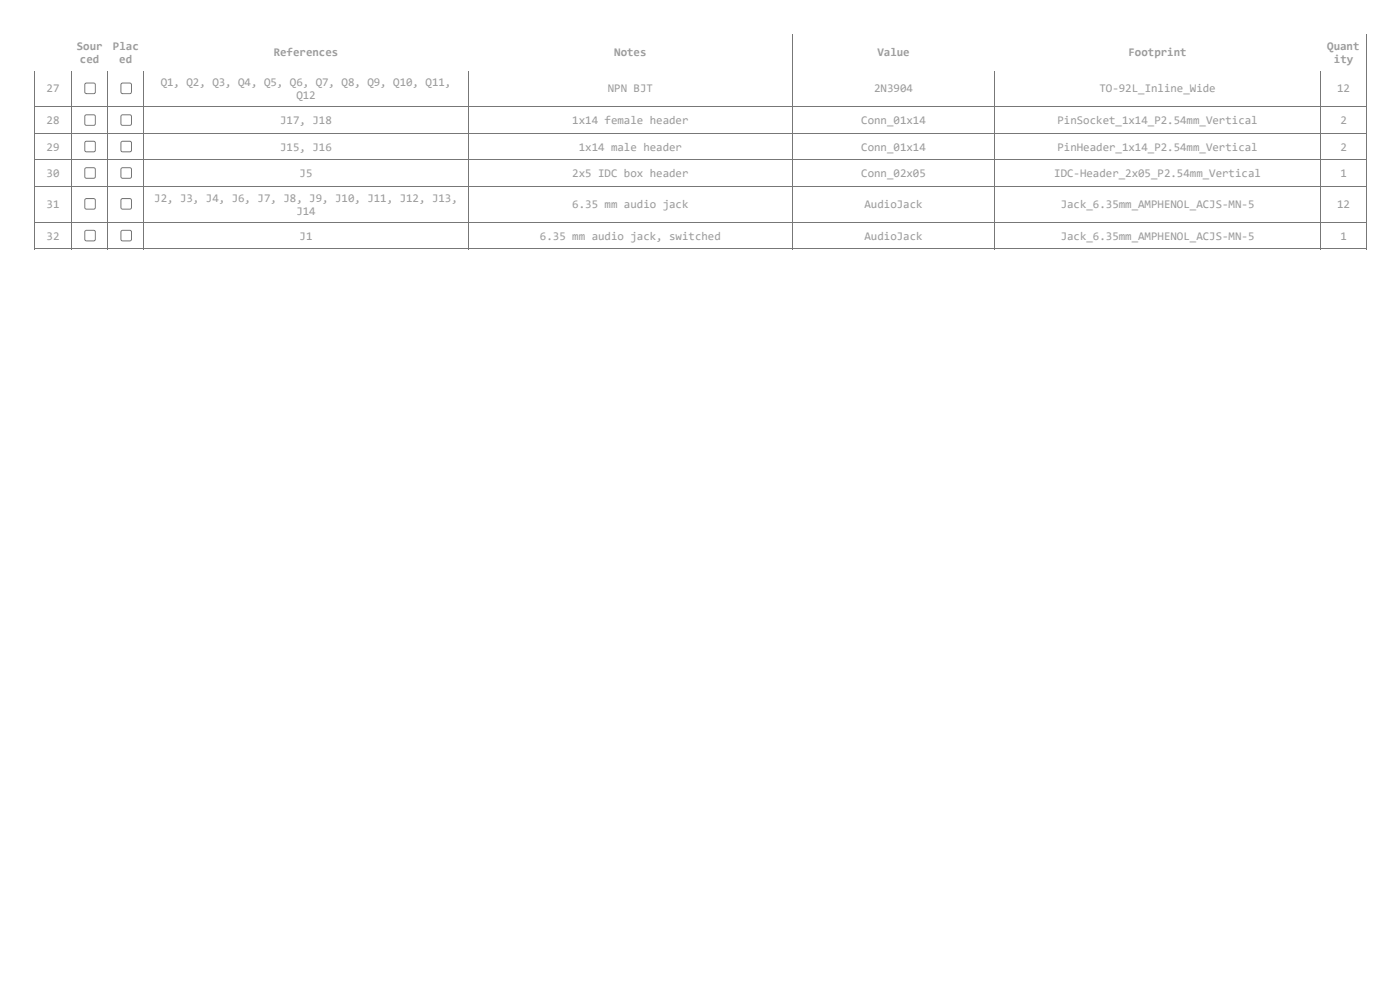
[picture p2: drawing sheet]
<svg xmlns="http://www.w3.org/2000/svg" width="420mm" height="297mm" viewBox="0 0 420 297" stroke-linecap="round" stroke-linejoin="round" font-family="sans-serif">
<g fill="none" stroke="#777" stroke-width=".3">
<path d="M10.2 10.4h400.1M10.4 10.2v64.6M21.5 10.2v64.6M32.3 10.2v64.6M43.2 10.2v64.6M140.5 10.2v64.6M237.9 10.2v64.6M298.5 10.2v64.6M396.4 10.2v64.6M410.1 10.2v64.6M10.2 40h400.1M10.2 21.2h400.1"/>
<path d="M10.2 32.1h400.1M10.2 55.9h400.1M10.2 47.9h400.1M10.2 74.7h400.1M10.2 66.7h400.1"/>
</g>
<g fill="#fff">
<path d="M10.4 10.4h10.9v10.7h-10.9z"/>
<path d="M21.6 10.4h10.6v10.7h-10.6z"/>
<path d="M32.4 10.4h10.6v10.7h-10.6z"/>
<path d="M43.3 10.4h97.1v10.7h-97.1z"/>
<path d="M140.6 10.4h97.2v10.7h-97.2z"/>
<path d="M238 10.4h60.4v10.7h-60.4z"/>
<path d="M298.6 10.4h97.7v10.7h-97.7z"/>
<path d="M396.5 10.4h13.5v10.7h-13.5z"/>
<path d="M25.5 25l.4-.2 2.6 .2 .2 .4-.2 2.6-.3 .2-2.7-.2-.1-.4z"/>
</g>
<path d="M25.6 25.1l.4-.2 2.5 .2 .1 .3-.1 2.5-.4 .2-2.5-.2-.2-.3z" fill="none" stroke="#767676" stroke-width=".3"/>
<path d="M36.4 25l.3-.2 2.7 .2 .1 .4-.1 2.6-.4 .2-2.6-.2-.2-.4z" fill="#fff"/>
<path d="M36.4 25.1l.4-.2 2.5 .2 .2 .3-.2 2.5-.4 .2-2.5-.2-.1-.3z" fill="none" stroke="#767676" stroke-width=".3"/>
<path d="M25.5 34.5l.4-.1 2.6 .1 .2 .4-.2 2.6-.3 .2-2.7-.2-.1-.3z" fill="#fff"/>
<path d="M25.6 34.6l.4-.2 2.5 .2 .1 .4-.1 2.5-.4 .1-2.5-.1-.2-.4z" fill="none" stroke="#767676" stroke-width=".3"/>
<path d="M36.4 34.5l.3-.1 2.7 .1 .1 .4-.1 2.6-.4 .2-2.6-.2-.2-.3z" fill="#fff"/>
<path d="M36.4 34.6l.4-.2 2.5 .2 .2 .4-.2 2.5-.4 .1-2.5-.1-.1-.4z" fill="none" stroke="#767676" stroke-width=".3"/>
<path d="M25.5 42.5l.4-.2 2.6 .2 .2 .3-.2 2.7-.3 .1-2.7-.1-.1-.4z" fill="#fff"/>
<path d="M25.6 42.5l.4-.1 2.5 .1 .1 .4-.1 2.5-.4 .2-2.5-.2-.2-.4z" fill="none" stroke="#767676" stroke-width=".3"/>
<path d="M36.4 42.5l.3-.2 2.7 .2 .1 .3-.1 2.7-.4 .1-2.6-.1-.2-.4z" fill="#fff"/>
<path d="M36.4 42.5l.4-.1 2.5 .1 .2 .4-.2 2.5-.4 .2-2.5-.2-.1-.4z" fill="none" stroke="#767676" stroke-width=".3"/>
<path d="M25.5 50.4l.4-.2 2.6 .2 .2 .4-.2 2.6-.3 .2-2.7-.2-.1-.4z" fill="#fff"/>
<path d="M25.6 50.5l.4-.2 2.5 .2 .1 .3-.1 2.5-.4 .2-2.5-.2-.2-.3z" fill="none" stroke="#767676" stroke-width=".3"/>
<path d="M36.4 50.4l.3-.2 2.7 .2 .1 .4-.1 2.6-.4 .2-2.6-.2-.2-.4z" fill="#fff"/>
<path d="M36.4 50.5l.4-.2 2.5 .2 .2 .3-.2 2.5-.4 .2-2.5-.2-.1-.3z" fill="none" stroke="#767676" stroke-width=".3"/>
<path d="M25.5 59.7l.4-.2 2.6 .2 .2 .3-.2 2.7-.3 .1-2.7-.1-.1-.4z" fill="#fff"/>
<path d="M25.6 59.7l.4-.1 2.5 .1 .1 .4-.1 2.5-.4 .2-2.5-.2-.2-.4z" fill="none" stroke="#767676" stroke-width=".3"/>
<path d="M36.4 59.7l.3-.2 2.7 .2 .1 .3-.1 2.7-.4 .1-2.6-.1-.2-.4z" fill="#fff"/>
<path d="M36.4 59.7l.4-.1 2.5 .1 .2 .4-.2 2.5-.4 .2-2.5-.2-.1-.4z" fill="none" stroke="#767676" stroke-width=".3"/>
<path d="M25.5 69.2l.4-.2 2.6 .2 .2 .4-.2 2.6-.3 .2-2.7-.2-.1-.4z" fill="#fff"/>
<path d="M25.6 69.3l.4-.2 2.5 .2 .1 .3-.1 2.5-.4 .2-2.5-.2-.2-.4z" fill="none" stroke="#767676" stroke-width=".3"/>
<path d="M36.4 69.2l.3-.2 2.7 .2 .1 .4-.1 2.6-.4 .2-2.6-.2-.2-.4z" fill="#fff"/>
<path d="M36.4 69.3l.4-.2 2.5 .2 .2 .3-.2 2.5-.4 .2-2.5-.2-.1-.4z" fill="none" stroke="#767676" stroke-width=".3"/>
<g font-size="3.5" fill="#9a9a9a">
<text x="23.1" y="15">Sour</text>
<text x="33.9" y="15">Plac</text>
<text x="82.2" y="16.8">References</text>
<text x="184.4" y="16.8">Notes</text>
<text x="263.4" y="16.8">Value</text>
<text x="338.7" y="16.8">Footprint</text>
<text x="398.4" y="15">Quant</text>
<text x="24" y="19">ced</text>
<text x="35.8" y="19">ed</text>
<text x="400.4" y="19">ity</text>
<text x="14" y="27.7">27</text>
<text x="48.2" y="25.8">Q1, Q2, Q3, Q4, Q5, Q6, Q7, Q8, Q9, Q10, Q11,</text>
<text x="88.9" y="29.8">Q12</text>
<text x="182.4" y="27.7">NPN BJT</text>
<text x="262.4" y="27.7">2N3904</text>
<text x="330" y="27.7">TO-92L_Inline_Wide</text>
<text x="401.3" y="27.7">12</text>
<text x="14" y="37.2">28</text>
<text x="84.1" y="37.2">J17, J18</text>
<text x="171.8" y="37.2">1x14 female header</text>
<text x="258.5" y="37.2">Conn_01x14</text>
<text x="317.4" y="37.2">PinSocket_1x14_P2.54mm_Vertical</text>
<text x="402.3" y="37.2">2</text>
<text x="14" y="45.2">29</text>
<text x="84.1" y="45.2">J15, J16</text>
<text x="173.7" y="45.2">1x14 male header</text>
<text x="258.5" y="45.2">Conn_01x14</text>
<text x="317.4" y="45.2">PinHeader_1x14_P2.54mm_Vertical</text>
<text x="402.3" y="45.2">2</text>
<text x="14" y="53.1">30</text>
<text x="89.9" y="53.1">J5</text>
<text x="171.8" y="53.1">2x5 IDC box header</text>
<text x="258.5" y="53.1">Conn_02x05</text>
<text x="316.4" y="53.1">IDC-Header_2x05_P2.54mm_Vertical</text>
<text x="402.3" y="53.1">1</text>
<text x="14" y="62.4">31</text>
<text x="46.3" y="60.5">J2, J3, J4, J6, J7, J8, J9, J10, J11, J12, J13,</text>
<text x="88.9" y="64.5">J14</text>
<text x="171.8" y="62.4">6.35 mm audio jack</text>
<text x="259.5" y="62.4">AudioJack</text>
<text x="318.4" y="62.4">Jack_6.35mm_AMPHENOL_ACJS-MN-5</text>
<text x="401.3" y="62.4">12</text>
<text x="14" y="71.9">32</text>
<text x="89.9" y="71.9">J1</text>
<text x="162.1" y="71.9">6.35 mm audio jack, switched</text>
<text x="259.5" y="71.9">AudioJack</text>
<text x="318.4" y="71.9">Jack_6.35mm_AMPHENOL_ACJS-MN-5</text>
<text x="402.3" y="71.9">1</text>
</g>
</svg>
